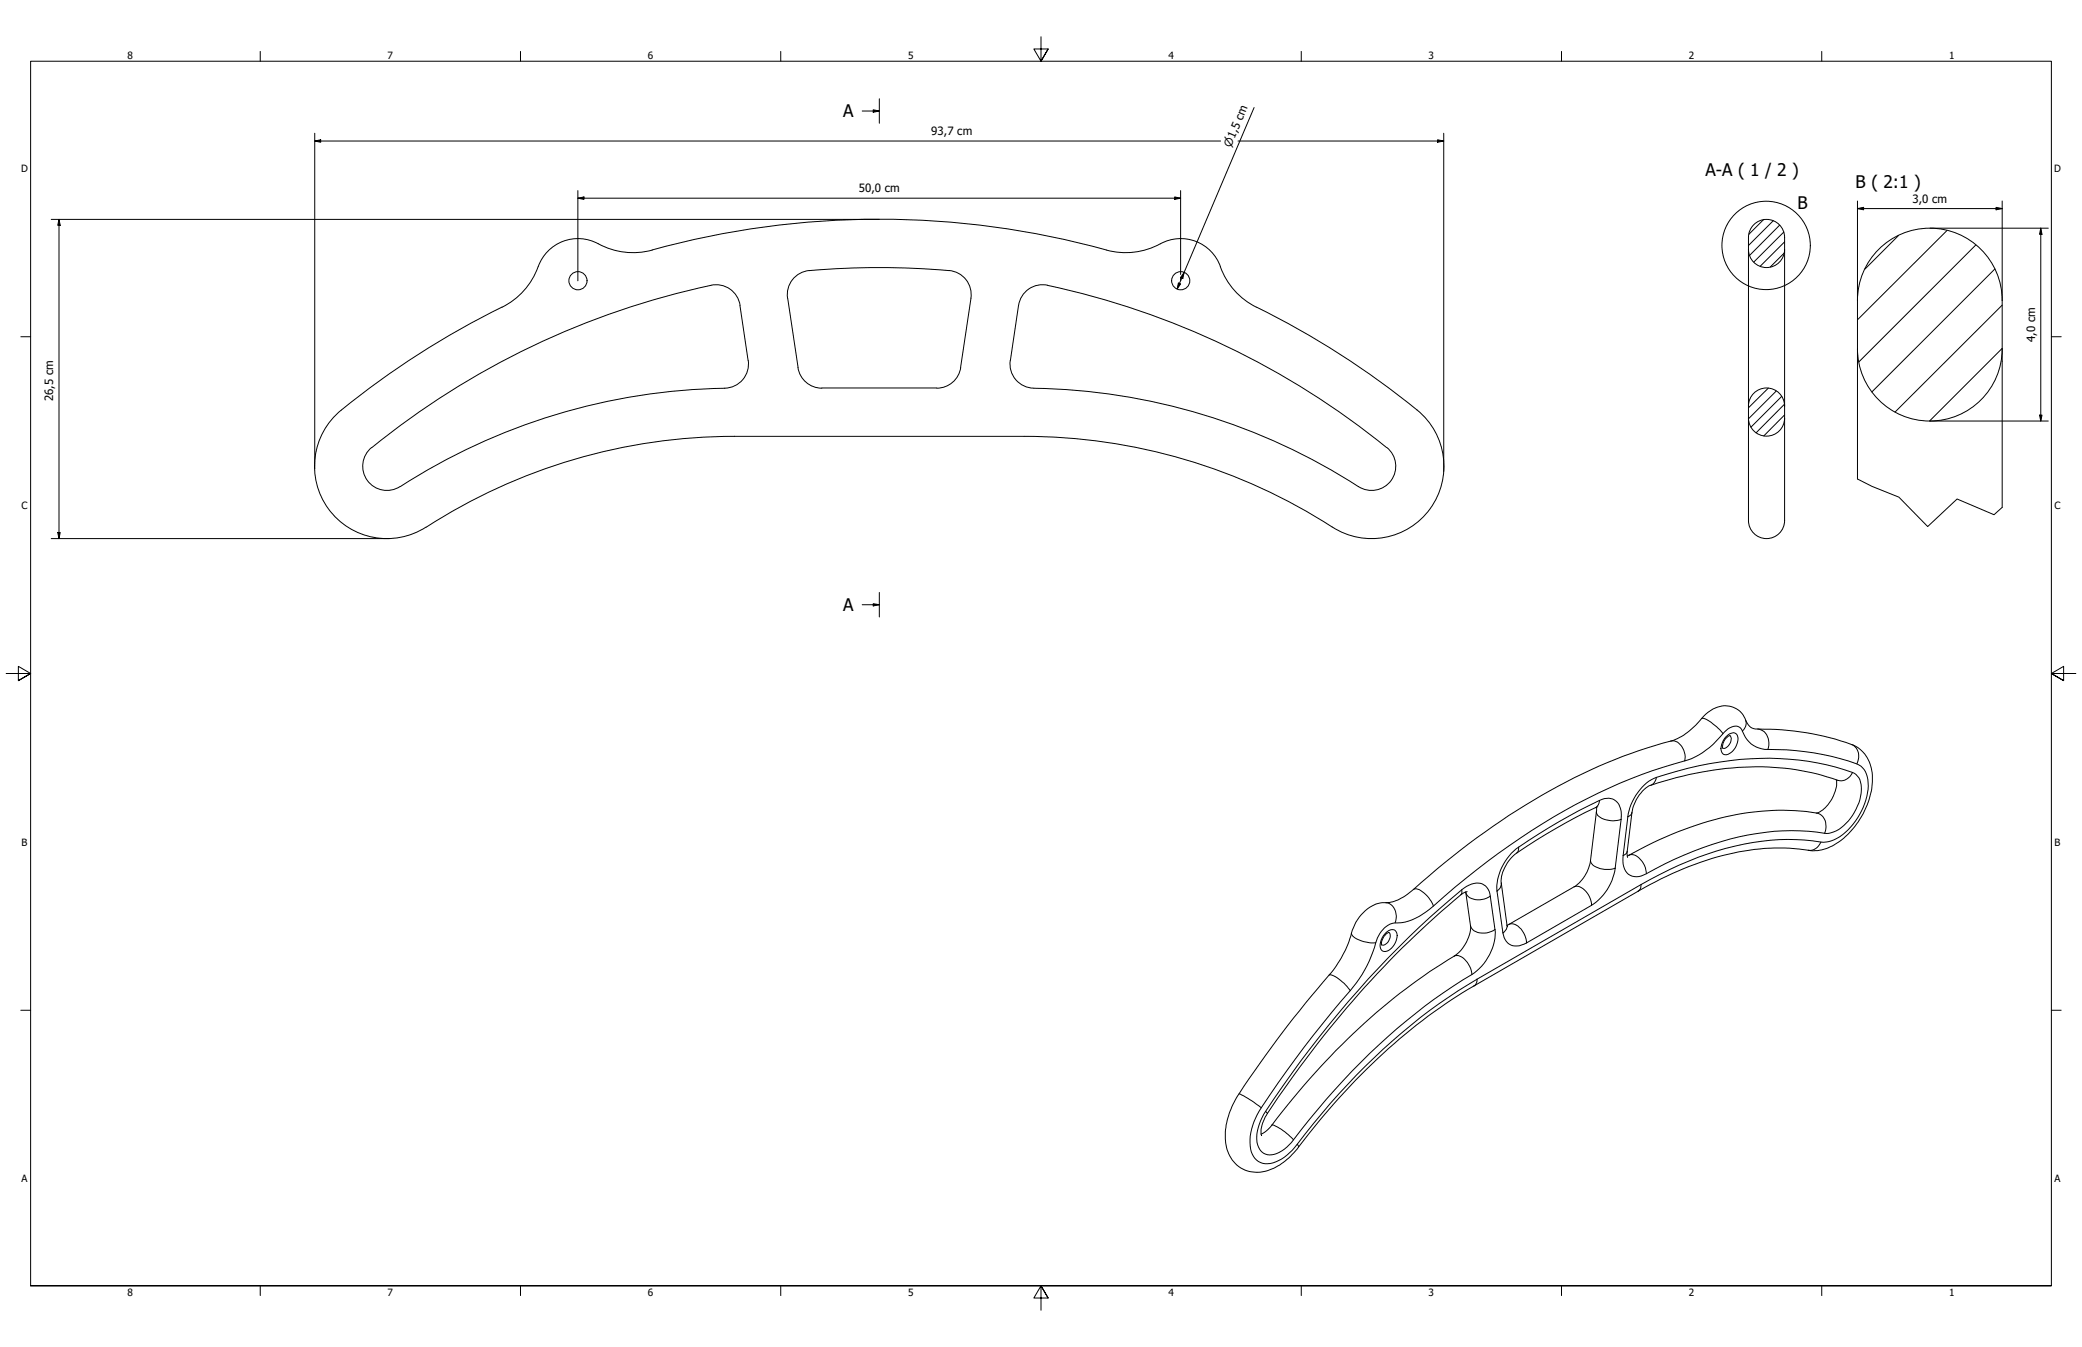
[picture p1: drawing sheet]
<svg xmlns="http://www.w3.org/2000/svg" width="864mm" height="559mm" viewBox="0 0 864 559" stroke-linecap="round" stroke-linejoin="round" font-family="sans-serif">
<!-- layer: Hatch (ISO) -->
<g fill="none" stroke="#000" stroke-width=".41">
<path d="M731.5 91.1l-6.1 6.1M735.6 91.5l-10.3 10.4M738.2 93.4l-12.4 12.5M739.9 96.3l-12.4 12.4M787.5 97.7l-14 14M807.6 95.6l-37.1 37.1M740.1 105l-5.8 5.7M740.2 100.3l-10.1 10.2M819.6 101.6l-48.5 48.5M827.4 111.6l-50.9 51M830.5 126.6l-44.5 44.3M830.5 144.5l-30.1 30.2"/>
<path d="M733.5 161l-8.2 8.2M736.8 162.2l-11.5 11.5M739.1 164.4l-12.8 12.8M740.2 167.7l-11.8 11.9M740.2 172.1l-8.6 8.7"/>
</g>
<!-- layer: Visible (ANSI) -->
<g fill="none" stroke="#000" stroke-width=".41">
<path d="M335.7 112.3a333.9 333.9 0 0 1 58 0M335.7 112.2a10 10 0 0 0-9 11.5M393.7 112.2a10 10 0 0 1 9 11.5l-4.3 28.8M434.5 118.4a333.9 333.9 0 0 1 140.7 67.3M434.5 118.3a10 10 0 0 0-12 8.4l-3.4 22.8M506.2 110.6a30.7 30.7 0 0 0 18 18.3 348.7 348.7 0 0 1 65.3 42.6 30 30 0 0 1 3.1 40.4 30 30 0 0 1-40 6.7M506.2 110.6a17.6 17.6 0 0 0-26.3-8.8 30 30 0 0 1-21 1.9 355.2 355.2 0 0 0-191.4 .7 30.8 30.8 0 0 1-20.5-3.8 17.7 17.7 0 0 0-24.3 11.5 30.8 30.8 0 0 1-17.5 16.8 348.6 348.6 0 0 0-65.3 42.6 30 30 0 0 0-3.1 40.4 30 30 0 0 0 40 6.7M326.7 123.7l4.3 28.8M310.3 149.5l-3.3-22.8a10 10 0 0 0-12-8.4 334.4 334.4 0 0 0-140.8 67.4M310.4 149.5a10 10 0 0 1-9.8 11.5 255.9 255.9 0 0 0-134.6 40.9M331 152.5a10 10 0 0 0 9.9 8.5M398.5 152.5a10 10 0 0 1-9.9 8.5"/>
<path d="M419 149.5a10 10 0 0 0 9.8 11.5M340.9 161h47.6M428.9 161.1a256.8 256.8 0 0 1 135.6 41.3 10 10 0 0 0 12.9-3.6 10 10 0 0 0-2.2-13.2M154.2 185.6a10 10 0 0 0-1.8 13.7 10 10 0 0 0 13.5 2.5M552.7 218.7a235.5 235.5 0 0 0-127.8-37.7h-120.4a235.5 235.5 0 0 0-127.7 37.7M717.5 305.1a4.9 4.9 0 0 0-2.9 5.3M662.2 334.9l.1 1.3-2.6 20.8a15.7 15.7 0 0 1-6.8 10.9l-27.7 16M662.8 334.7a210.7 210.7 0 0 0-35 20.2 15.4 15.4 0 0 0-5.1 11.5l2.6 18.1M761.7 323.5a14.2 14.2 0 0 1-8.2 13.8 106.6 106.6 0 0 0-55.1 6.9 170.3 170.3 0 0 0-23.4 10.9M762.2 323.7a109.1 109.1 0 0 0-59-2.9l-5.2 1.2a67.6 67.6 0 0 0-14.8 4.6 16.6 16.6 0 0 0-6.3 10.5l-2 16.6 .2 2M565.5 378.6a13 13 0 0 1 10.9-4.2l.6-.2a22 22 0 0 0 9.3-5.2 287 287 0 0 1 86.8-55.2l10.1-3.5 9.9-2.9a28.3 28.3 0 0 0 13.5-10.2 11 11 0 0 1 13.7-3.2 14.4 14.4 0 0 1 4.8 6.6 4.2 4.2 0 0 0 4 1.8 107 107 0 0 1 40.7 7.2 16 16 0 0 1 6.7 16.6 33.3 33.3 0 0 1-18.1 25.5 15.8 15.8 0 0 1-10.3 .8 98.8 98.8 0 0 0-52.1 8.9l-7 3.2-7.2 3.8-70.4 40.6a247.3 247.3 0 0 0-68.7 61.6l-4.1 5.2a24.7 24.7 0 0 1-16.5 10.5 13.5 13.5 0 0 1-13.8-14.8 32.6 32.6 0 0 1 5.6-17.7 479.2 479.2 0 0 1 39.7-52.1l2.1-3.2a50.8 50.8 0 0 0 5.7-13.7l1-2.3zM608 370l1.9 14a15.7 15.7 0 0 1-6.7 12.7 272.9 272.9 0 0 0-75.6 70.1 10.8 10.8 0 0 1-4.5 3.7"/>
<path d="M608.6 369.9l-1.2 .3a395.5 395.5 0 0 0-83 94.1 8.7 8.7 0 0 0-1.1 6.8M576.2 386.8a4.9 4.9 0 0 0-3.1 5.2"/>
<circle cx="239.7" cy="116.5" r="3.8"/>
<circle cx="489.8" cy="116.5" r="3.8"/>
</g>
<!-- layer: Visible Narrow (ANSI) -->
<g fill="none" stroke="#000" stroke-width=".41">
<path d="M705.8 298.1a7.1 7.1 0 0 1 5.5 2.8l2 1.8 1.4 1.7M724.1 298.7l.2 1.3-.2 1.3-1.4 2M693.1 307.4a5.4 5.4 0 0 1 5.6 4.7l.3 1.8-.2 1.7M698.8 315.6a34.2 34.2 0 0 0 16.5-12 4.8 4.8 0 0 1 6.7-1.5 14.3 14.3 0 0 0 6.5 7.8l1.1 .4a17.7 17.7 0 0 0 7.7 .7 99.9 99.9 0 0 1 33.8 6.3 8.8 8.8 0 0 1 3.9 8.8 27.7 27.7 0 0 1-14.3 22.3l-2.3 .8a13 13 0 0 1-6.5-.4 103.2 103.2 0 0 0-51.5 8.5l-7.9 3.5-11.8 6.1M698.8 315.6a239.8 239.8 0 0 0-81.8 41.8l-13.6 10.7-8.9 7.8a23.9 23.9 0 0 1-15.8 7 10.1 10.1 0 0 0-8 8.2 49.8 49.8 0 0 1-10.6 19.9 423.8 423.8 0 0 0-38.6 51.4 19.9 19.9 0 0 0-2.1 16.4 6.9 6.9 0 0 0 9.8 3.2 21.2 21.2 0 0 0 8.9-7.3 271.6 271.6 0 0 1 66.7-63.6l7.8-4.9M715.6 306a3.7 3.7 0 0 1 4.5-1.6 5.6 5.6 0 0 1-1.4 7.3l-.6 .5a2.28 2.28 0 0 1-2.4 .9 2.28 2.28 0 0 1-1.8-1.9l.2-2.2zM717.5 305.1a3.6 3.6 0 0 1-2.6 5.4l-.3-.1M729.1 302.4a5.9 5.9 0 0 1 4.2 8.5M768 308.9a5.6 5.6 0 0 1 2.2 8M662.2 336.8a4.8 4.8 0 0 0 4.9 3.5l1.9 .2 3.4-.6M663.4 332.1a5.8 5.8 0 0 1 6.3-.2 5.8 5.8 0 0 1 2.8 5.7l-.1 2.3M663.4 332.1l-.5 1.8-1.1 1.1"/>
<path d="M663.4 332.1a243.9 243.9 0 0 0-33.5 19.4M672.4 339.9l-2.4 20.3M675.2 338.8l-1.9 16.1M676.9 337.1l-.7 1.1-1 .6M687.1 322.5l-.9 2.1-1.5 1.2M753.6 337.3a5.8 5.8 0 0 1 3.2 8.4M768.4 320.5a6.1 6.1 0 0 1 3.7 6.1 21.1 21.1 0 0 1-11.5 18.5l-1 .3a9.7 9.7 0 0 1-6.1-.2 107.4 107.4 0 0 0-55 9.6l-11.7 5.5a24.1 24.1 0 0 1-7 3.3 5.6 5.6 0 0 1-6.6-6.2l.1-2.5M768.4 320.5a116.9 116.9 0 0 0-63.7-2.8l-13.2 3.4a20.1 20.1 0 0 0-8.5 3.7 23.1 23.1 0 0 0-7.8 14M768.4 320.5a5.3 5.3 0 0 1-6.2 3.2M629.9 351.5a21.4 21.4 0 0 0-9 18.2M629.9 351.5l-.2 1.7-.6 .7M659.7 357a4.5 4.5 0 0 0 4 3.3l3.8 .4 2.5-.5"/>
<path d="M675 353.1l-.4 .9-1.3 .9M675.7 354.8a4.3 4.3 0 0 1 4.9 2l1.6 2.3 .7 3.4M755.3 349.3a5 5 0 0 1-5.2 3.4M574.8 374.5a5.9 5.9 0 0 1 3.9 8.4M586.3 369a4.1 4.1 0 0 1 4.3 1.4 13.1 13.1 0 0 1 3.9 5.5M606.3 369.1v1.6l-.4 .6M608 370.2a5.5 5.5 0 0 0 6.8 2.9l1.8-.5 1.6-.8M618.2 371.8a5.7 5.7 0 0 0-8.9-4.6 28.8 28.8 0 0 0-7.4 5.7 411 411 0 0 0-78.4 90.7 14.4 14.4 0 0 0-1.1 13 5.7 5.7 0 0 0 8.3 1.4l3-2.1a36.3 36.3 0 0 0 6.1-7.4 262.8 262.8 0 0 1 71.7-64.9 21.3 21.3 0 0 0 8.6-18M618.2 371.8l1.9 13.8M620.9 369.7l2.5 17.3M622.7 366.4l-.3 1.7-1.5 1.6M652.9 367.9a5.5 5.5 0 0 1 6.1 3.4l.7 1.7 .4 2.6"/>
<path d="M660.1 375.6l-26.9 15.6M670 360.2a21.9 21.9 0 0 1-9.9 15.4M680.7 366.9a2.87 2.87 0 0 1-1.3 2.8M680.7 366.9l-68.1 39.3M560.6 387.1a4.2 4.2 0 0 0 3.4 3 14.3 14.3 0 0 0 6.7 1M574.8 387a2.62 2.62 0 0 1 4.5-.2 6.6 6.6 0 0 1-5.1 7.9 2.7 2.7 0 0 1-1.5-4l1-2.3zM576.2 386.8a3.7 3.7 0 0 1-2.7 5.3l-.4-.1M603.2 396.7a4.7 4.7 0 0 1 5.5 2.6l1.3 2.4 .5 2.6M609.9 384a5.6 5.6 0 0 0 6.8 3l3.4-1.4M623.4 387a5.7 5.7 0 0 0 8.8 4.7l1-.5M625.1 383.8l-.3 1.7-1.4 1.5M625.9 383.5a5.4 5.4 0 0 1 6.1 3.4l.7 1.7 .5 2.6"/>
<path d="M551.3 404.5a7.1 7.1 0 0 1 5.5 2.8l3.3 3.7M612.6 406.2l-.1 1.5-1.1 1.3M513.9 453.8a35.9 35.9 0 0 1 9.3 5.8M524.9 461.1l.8 .8M527.6 466.8a14.4 14.4 0 0 1 7.4 4.5l1.5 1.6M538.1 474.7l.5 1.1"/>
</g>
<!-- layer: Visible (ISO) -->
<path d="M725.3 103.5a7.5 7.5 0 0 0 7.4 7.5 7.5 7.5 0 0 0 7.5-7.5M770.5 124.7v74M770.5 124.7a30 30 0 0 1 30-30 30 30 0 0 1 30 30M830.5 124.7v85.8M770.5 144.7a30 30 0 0 0 30 30 30 30 0 0 0 30-30M725.3 168.4a7.5 7.5 0 0 1 7.4-7.4 7.5 7.5 0 0 1 7.5 7.4M725.3 173.4a7.5 7.5 0 0 0 7.4 7.5 7.5 7.5 0 0 0 7.5-7.5M725.3 173.5v-75a7.5 7.5 0 0 1 7.4-7.5 7.5 7.5 0 0 1 7.5 7.5v75M725.3 173.5v42.5M740.2 173.5v42.5M725.3 215.9a7.5 7.5 0 0 0 7.4 7.5 7.5 7.5 0 0 0 7.5-7.5" fill="none" stroke="#000" stroke-width=".41"/>
<!-- layer: Break Line (ISO) -->
<path d="M770.5 198.7l6 3.1 11.2 4.4 11.9 12.2 12.2-11.4 15.3 6.5 3.4-3" fill="none" stroke="#000" stroke-width=".41"/>
<!-- layer: Section Line (ISO) -->
<path d="M357.6 46.1h7.1M362.2 45.6l2.5 .5-2.5 .5zM364.7 41v10.1M357.6 250.9h7.1M362.2 250.4l2.5 .5-2.5 .5zM364.7 245.8v10.1" fill="none" stroke="#000" stroke-width=".41"/>
<path d="M362.2 45.6l2.5 .5-2.5 .5zM362.2 250.4l2.5 .5-2.5 .5z" fill="#000"/>
<!-- layer: Detail Boundary (ISO) -->
<circle cx="732.6" cy="101.8" r="18.3" fill="none" stroke="#000" stroke-width=".41"/>
<!-- layer: Border (ANSI) -->
<g fill="none" stroke="#000" stroke-width=".41">
<path d="M431.8 15.2v10.2l-3-5.1h6l-3 5.1 3-5.1M107.9 21.3v4.1M215.9 21.3v4.1M323.8 21.3v4.1M539.8 21.3v4.1M647.7 21.3v4.1M755.6 21.3v4.1M8.6 139.7h4.1M850.9 139.7h4.1M2.5 279.4h10.2l-5.1-3v6l5.1-3-5.1 3M861.1 279.4h-10.2l5.1-3v6l-5.1-3 5.1 3M8.6 419.1h4.1"/>
<path d="M850.9 419.1h4.1M12.7 533.4v-508h838.2v508h-838.2h838.2M107.9 533.4v4.1M215.9 533.4v4.1M323.8 533.4v4.1M434.8 538.5l-3-5.1 3 5.1h-6l3-5.1v10.2M539.8 533.4v4.1M647.7 533.4v4.1M755.6 533.4v4.1"/>
</g>
<!-- layer: Dimension (ISO) -->
<g fill="none" stroke="#000" stroke-width=".41">
<path d="M130.6 58.5l2.4-.5v1zM130.6 58.5h375.7M130.6 55.3v139.2M513.5 58.5h85.3M520.2 44.6l-31.9 75.3M596.3 58l2.5 .5-2.5 .5zM598.8 55.3v140.3M239.7 79.1v37.4M489.7 79.1v34.8M21.3 91h343.4M24.5 91l.5 2.5h-1zM24.5 91v132.4"/>
<path d="M239.7 82.2l2.5-.5v1zM239.7 82.2h250M487.3 81.7l2.4 .5-2.4 .5zM770.5 86.5l2.5-.5v1zM770.5 86.5h60M770.5 83.4v41.3M800.5 94.7h49.1M828 86l2.5 .5-2.5 .5zM830.5 83.4v41.3M846.5 94.7l.5 2.5h-1zM846.5 94.7v80M488.8 117.4l.9 .4-1.4 2.1z"/>
<path d="M489.7 115v1.5M491.2 113l-.6 2.5-.9-.4zM800.5 174.7h49.1M846 172.2h1l-.5 2.5zM21.3 223.4h140.2M24 220.9h1l-.5 2.5z"/>
</g>
<path d="M130.6 58.5l2.4-.5v1zM596.3 58l2.5 .5-2.5 .5zM24.5 91l.5 2.5h-1zM239.7 82.2l2.5-.5v1zM487.3 81.7l2.4 .5-2.4 .5zM770.5 86.5l2.5-.5v1zM828 86l2.5 .5-2.5 .5zM846.5 94.7l.5 2.5h-1zM488.8 117.4l.9 .4-1.4 2.1zM491.2 113l-.6 2.5-.9-.4zM846 172.2h1l-.5 2.5zM24 220.9h1l-.5 2.5z" fill="#000"/>
<g font-size="7.2">
<text x="349.7" y="48.7">A</text>
<text x="707.4" y="73.2">A-A ( 1 / 2 )</text>
<text x="769.7" y="77.8">B ( 2:1 )</text>
<text x="745.7" y="86.9">B</text>
<text x="349.7" y="253.5">A</text>
</g>
<g font-size="4.7">
<text x="386.2" y="56">93,7 cm</text>
<text x="356.2" y="79.8">50,0 cm</text>
<text x="793.2" y="84.2">3,0 cm</text>
<text x="844.1" y="141.9" transform="rotate(-90 844.1 141.9)">4,0 cm</text>
<text x="22" y="166.5" transform="rotate(-90 22 166.5)">26,5 cm</text>
</g>
<text font-size="4.6" x="510.5" y="61.3" transform="rotate(-67 510.5 61.3)">⌀1,5 cm</text>
<g font-size="4.1">
<text x="52.8" y="24.4">8</text>
<text x="160.8" y="24.4">7</text>
<text x="268.7" y="24.4">6</text>
<text x="376.7" y="24.4">5</text>
<text x="484.6" y="24.4">4</text>
<text x="592.6" y="24.4">3</text>
<text x="700.5" y="24.4">2</text>
<text x="808.5" y="24.4">1</text>
<text x="8.7" y="71.4">D</text>
<text x="852" y="71.4">D</text>
<text x="8.9" y="211.1">C</text>
<text x="852.2" y="211.1">C</text>
<text x="8.9" y="350.8">B</text>
<text x="852.2" y="350.8">B</text>
<text x="8.9" y="490.5">A</text>
<text x="852.2" y="490.5">A</text>
<text x="52.8" y="537.5">8</text>
<text x="160.8" y="537.5">7</text>
<text x="268.7" y="537.5">6</text>
<text x="376.7" y="537.5">5</text>
<text x="484.6" y="537.5">4</text>
<text x="592.6" y="537.5">3</text>
<text x="700.5" y="537.5">2</text>
<text x="808.5" y="537.5">1</text>
</g>
</svg>
